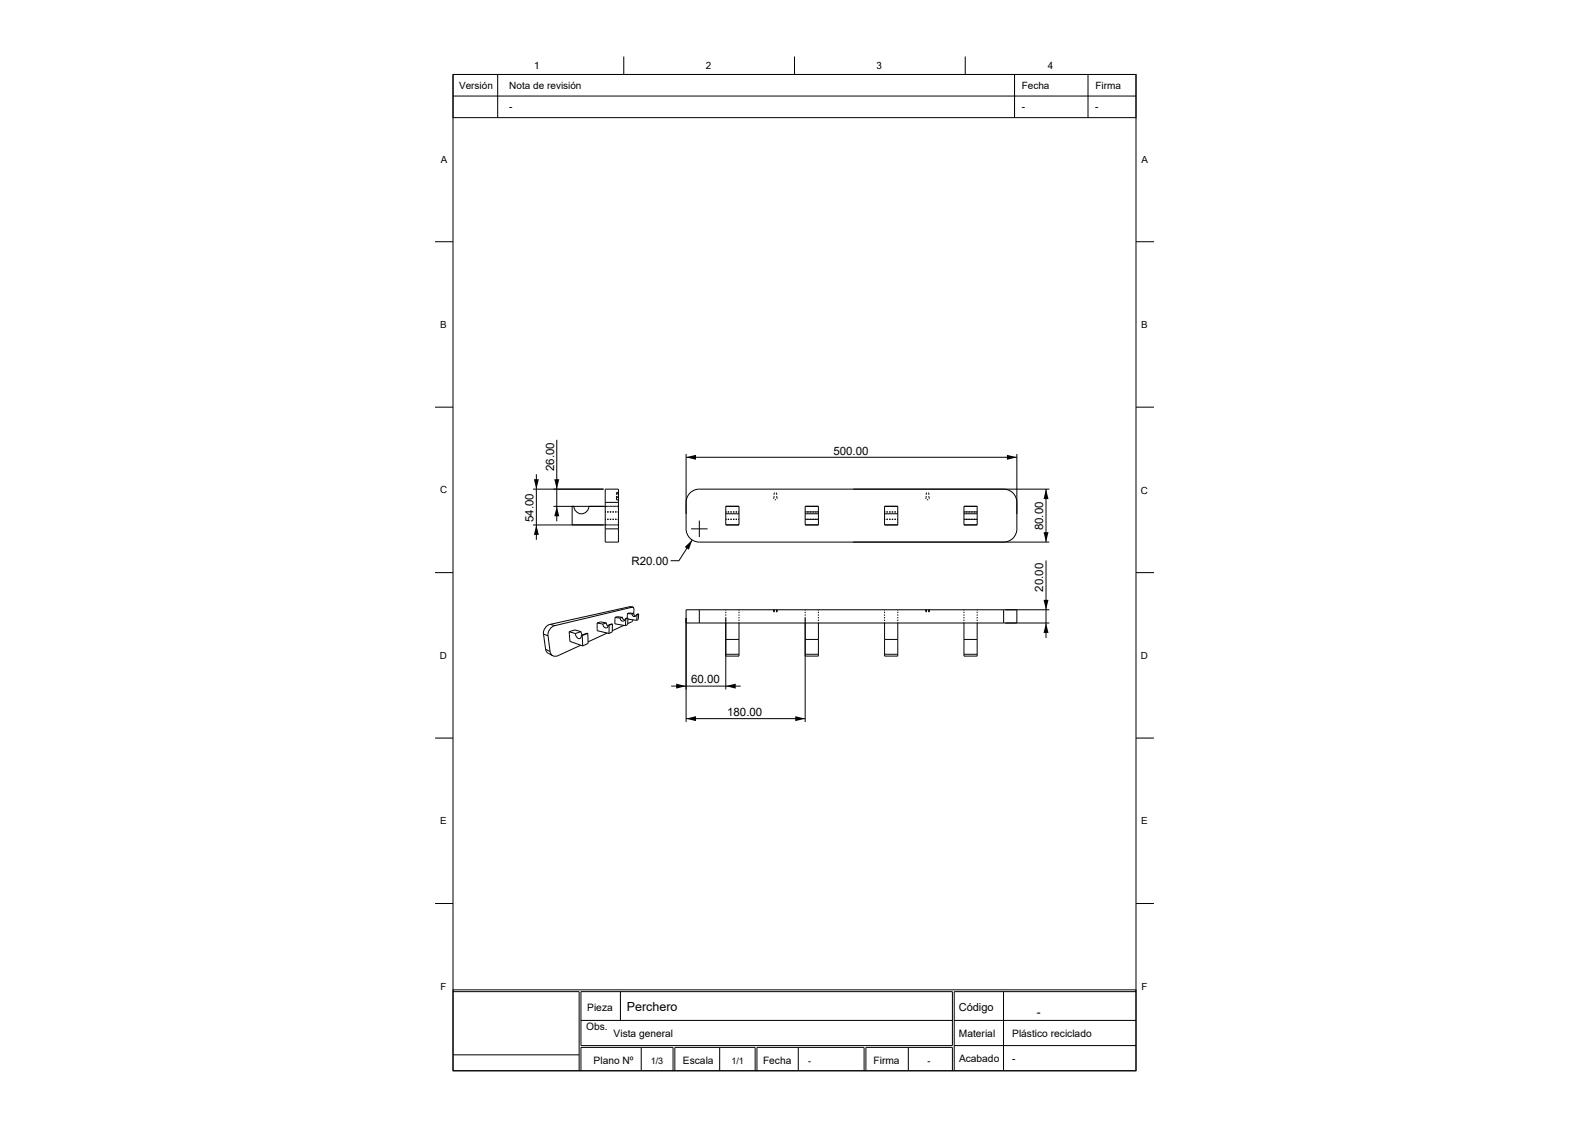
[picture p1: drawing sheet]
<svg xmlns="http://www.w3.org/2000/svg" width="420mm" height="297mm" viewBox="0 0 420 297" stroke-linecap="round" stroke-linejoin="round" font-family="sans-serif">
<g fill="none" stroke="#000" stroke-width=".26">
<path d="M119.7 19.7h180.4v11.4h-180.4zM119.7 19.7h180.4v263h-180.4zM131.5 19.7v11.4M164.8 14.9v4.8M209.9 14.9v4.8M255 14.9v4.8M268 19.7v11.4M287.4 19.7v11.4M119.7 25.4h180.4M114.9 63.8h4.8M300.1 63.8h4.7M114.9 107.5h4.8"/>
<path d="M147.1 116.1v21.5M181.2 119.9v19.7a3.5 3.5 0 0 0 3.5 3.5h92.5M268.6 119.9v19.7a3.5 3.5 0 0 1-3.5 3.5M300.1 107.5h4.7M140.8 138.6h18.6M140.8 129.1h18.6M141.7 125.2v17.3M146.2 133.7h13.2M151.1 133.7v4.9h9.3M151.6 133.7a1.96 1.96 0 0 0 2 1.9 1.96 1.96 0 0 0 1.9-1.9h7.9M159.9 137.1h.1M159.9 132.6h3.5"/>
<path d="M159.9 139.6h3.5M159.9 129.1h3.5v14h-3.5zM159.9 135.2h.1M159.9 135.1h.1M159.9 138.6h.1M160.4 135.2h.3M160.4 135.1h.3M160.4 138.6h.3M160.4 137.1h.3M160.7 138.6h.4M161.1 135.2h.3M161.1 135.1h.3"/>
<path d="M161.1 138.6h.3M161.1 137.1h.3M161.4 138.6h.4M161.8 135.2h.3M161.8 135.1h.3M161.8 138.6h.3M161.8 137.1h.3M162.1 138.6h.4M162.5 135.2h.3M162.5 135.1h.3M162.5 138.6h.3M162.5 137.1h.3"/>
<path d="M162.8 131.3v.7h.6M162.8 130.4v.2M162.8 131v.3M162.8 131.3h.6M162.8 131.2h.6M162.8 130.4h.6M162.8 138.6h.6M163.2 137.1h.2M163.2 135.2h.2M163.2 135.1h.2M163.2 138.6h.2M163.4 130h-.6v.4"/>
<path d="M181.2 120.7h87.4M182.5 139.6h4.4M184.7 137.4v4.4M191.7 133.7h3.5v4.9h-3.5zM191.7 138.6h3.5M191.7 135.6h3.5M191.7 137.1h.2M191.7 135.2h.2M191.7 135.1h.2M192.2 137.1h.4M192.2 135.2h.4M192.2 135.1h.4"/>
<path d="M192.9 137.1h.4M192.9 135.2h.4M192.9 135.1h.4M193.6 137.1h.4M193.6 135.2h.4M193.6 135.1h.4M194.3 137.1h.4M194.3 135.2h.4M194.3 135.1h.4M195 137.1h.2M195 135.2h.2M195 135.1h.2"/>
<path d="M204.5 131l-.1 .7M204.7 131.9h.3M204.7 130.1l-.2 .5M205 130.1l.2 .5M205.2 131v.7M212.7 137.1h3.5M212.7 135.1h3.5M212.7 133.7h3.5v4.9h-3.5zM212.7 138.6h3.5M212.7 135.6h3.5M212.7 135.2h.2M213.2 135.2h.4"/>
<path d="M213.9 135.2h.4M214.6 135.2h.4M215.3 135.2h.4M216 135.2h.2M233.7 133.7h3.5v4.9h-3.5zM233.7 138.6h3.5M233.7 135.6h3.5M233.7 137.1h.1M233.7 135.2h.1M233.7 135.1h.1M234.2 137.1h.3M234.2 135.2h.3"/>
<path d="M234.2 135.1h.3M234.9 137.1h.3M234.9 135.2h.3M234.9 135.1h.3M235.6 137.1h.3M235.6 135.2h.3M235.6 135.1h.3M236.3 137.1h.3M236.3 135.2h.3M236.3 135.1h.3M237 137.1h.2M237 135.2h.2"/>
<path d="M237 135.1h.2M244.7 131l-.1 .7M244.8 131.9h.4M244.8 130.1l-.1 .5M245.2 130.1l.2 .5M245.4 131v.7M254.6 133.7h3.5v4.9h-3.5zM254.6 137.1h3.5M254.6 135.1h3.5M254.6 138.6h3.5M254.6 135.6h3.5M254.6 135.2h.2"/>
<path d="M255.2 135.2h.3M255.8 135.2h.4M256.5 135.2h.4M257.2 135.2h.4M257.9 135.2h.2M265.1 129.1a3.5 3.5 0 0 1 3.5 3.5M276.3 129.1v14M277.2 129.1h-92.5a3.5 3.5 0 0 0-3.5 3.5M114.9 151.2h4.8M182.8 142.6l-3.5 5.4h-2.2M276.3 148v20.4M300.1 151.2h4.7"/>
<path d="M143.6 167.4l.5 4M143.6 167.4l1.2 .5M144.1 171.4l.1 .3a2.44 2.44 0 0 0 1.8 1.4M144.1 171.4l1.2 .6M144.8 167.9l.5 4.1M145.3 172l.2 .6 .5 .5M145.3 164.8l1.3 .4M145.3 164.8a2.42 2.42 0 0 0-1.7 2.6M146.6 165.2a2.56 2.56 0 0 0-1.8 2.7M150.3 166.8l1.7 .5M152 167.3a1.04 1.04 0 0 0 1.4 1.1l.2-.7M153.4 170.3l-6 2.8-.7 .2-.7-.2"/>
<path d="M153.5 166.7l-1.7-.4-1.5 .5 .2 2.5 3.4 1.2M153.5 166.7l-1.5 .6M153.5 166.7l.3 .9M153.6 167.7l.2 .1M153.8 167.8l.1 2.7M155.3 167.2l-1.7 .5M155.3 167.2l-1.5 .6M155.3 167.2l.1 2.7-1.5 .6M157.7 164.5l1.5 .3M159.2 164.8a.75 .75 0 0 0 .6 .9 .75 .75 0 0 0 .9-.7M160.1 164.4l-1.5-.2-.9 .3 .1 2 3.1 .7M160.1 164.4l-.9 .4"/>
<path d="M160.1 164.4l.2 .6 .4 .3M160.4 167.1l-5.1 2.3M160.7 165l.2 .1M160.9 165.1v2.1M161.8 164.7l-.1 2.1-.8 .4M161.8 164.7l-1.1 .3M161.8 164.7l-.9 .4M162.5 163l-.1 1.7 2.8 .5M162.5 163l1.3 .2M163.1 162.8l1.3 .2M163.1 162.8l-.6 .2M163.8 163.2a.66 .66 0 0 0 .6 .8 .66 .66 0 0 0 .7-.6"/>
<path d="M164.4 163l.2 .5 .4 .2M164.4 163l-.6 .2M164.8 165.1l-3.1 1.4M165.1 163.4h.2M165.3 163.4l-.1 1.8M165.7 163.1l-.6 .3M165.7 163.1l.2 .1M165.7 162l1.3 .1M165.7 162v1.2M165.9 163.4l2.3 .4M165.9 163.2l-.6 .2M165.9 163.2l-.1 1.7-.6 .3"/>
<path d="M166.2 160.2l-20.9 4.6M166.2 160.2l1 .1M166.3 160.2h-.1M166.3 160.2h.1M167 162.1a.59 .59 0 0 0 .5 .7 .59 .59 0 0 0 .7-.6M167.1 160.3l-20.5 4.9M167.2 160.3l.3 .5-.1 1.2M167.2 160.3h-.1M167.2 163.6l-.3 .5-1.1 .5M167.4 162l.2 .4 .4 .2M167.4 162l-1.2-.2-.5 .2M167.4 162l-.4 .1"/>
<path d="M168.2 162.2h.1M168.3 162.2l-.1 1.6M168.7 162.1l-.5 .1M168.7 162.1l-.4 .1M168.7 162.1l-.1 1.5-.4 .2M181.2 164.5h96M184.7 161v3.5M191.7 168.8v3.9h3.5M191.7 164.5v4.3M191.7 161v.2M191.7 161.5v.4M191.7 162.2v.4"/>
<path d="M191.7 162.9v19.1M191.7 168.8h3.5M195.2 164.3v4.5M195.2 168.8v3.9M195.2 161v.2M195.2 161.5v.4M195.2 162.2v.4M195.2 162.9v.4M195.2 163.6v.4M195.2 172.7v.5h-3.5M204.4 161v.5M204.5 161.5h.1"/>
<path d="M205 161.5h.2M205.2 161v.5M205.3 161l-.1 .5M212.7 164.5v4.3M212.7 168.8v3.9h3.5M212.7 161v.2M212.7 161.5v.4M212.7 162.2v.4M212.7 162.9v27.7M212.7 168.8h3.5M216.2 168.8v3.9M216.2 164.3v4.5"/>
<path d="M216.2 161v.2M216.2 161.5v.4M216.2 162.2v.4M216.2 162.9v.4M216.2 163.6v.4M216.2 172.7v.5h-3.5M233.7 168.8v3.9M233.7 164.3v4.5M233.7 161v.2M233.7 161.5v.4M233.7 162.2v.4M233.7 162.9v.4"/>
<path d="M233.7 163.6v.4M233.7 172.7v.5h3.5v-.5M233.7 172.7h3.5M233.7 168.8h3.5M237.2 168.8v3.9M237.2 164.3v4.5M237.2 161v.2M237.2 161.5v.4M237.2 162.2v.4M237.2 162.9v.4M237.2 163.6v.4M244.6 161v.5"/>
<path d="M244.7 161.5h.1M245.2 161.5h.2M245.4 161v.5M245.5 161l-.1 .5M254.6 168.8v3.9M254.6 164.3v4.5M254.6 161v.2M254.6 161.5v.4M254.6 162.2v.4M254.6 162.9v.4M254.6 163.6v.4M254.6 172.7v.5h3.5v-.5"/>
<path d="M254.6 172.7h3.5M254.6 168.8h3.5M258.1 164.3v4.5M258.1 168.8v3.9M258.1 161v.2M258.1 161.5v.4M258.1 162.2v.4M258.1 162.9v.4M258.1 163.6v.4M265.1 161v3.5M268.6 161v3.5M277.2 161h-96v29.6"/>
<path d="M114.9 194.9h4.8M177.3 181.1h18.3M181.2 189.7h31.5M300.1 194.9h4.7M114.9 238.5h4.8M300.1 238.5h4.7M119.7 261.3h180.4v21.4h-180.4zM119.7 261.8h33.3v20.9M119.7 278.5h33.3M153.5 261.8h98.1v14.2h-98.1zM153.5 269.4h98.1M163.9 261.8v7.6"/>
<path d="M169.4 276.5v6.2M190.1 276.5v6.2M210.9 276.5v6.2M239.9 276.5v6.2M252.1 276h48M252.1 269.4h48M265.1 261.8v20.9M300.1 261.8h-48v20.9M153.5 282.7v-6.2h24.3v6.2M178.3 282.7v-6.2h21.2v6.2M200 282.7v-6.2h28.3v6.2M228.7 282.7v-6.2h22.9v6.2"/>
</g>
<g fill="#000">
<path d="M141 126.5h1.3l-.6 2.6zM141.7 138.6l.6 2.6h-1.3zM147.1 133.7l.6 2.6h-1.3zM146.4 126.5h1.3l-.6 2.6zM181.2 120.7l2.7-.6v1.3zM266 120.1l2.6 .6-2.6 .7zM276.3 129.1l.7 2.7h-1.3zM180.9 144.4l1.9-1.8-.8 2.5zM275.7 140.5h1.3l-.7 2.6zM276.3 164.5l.7 2.6h-1.3zM275.7 158.4h1.3l-.7 2.6zM178.6 180.5l2.6 .6-2.6 .7z"/>
<path d="M181.2 189.7l2.7-.6v1.3zM191.7 181.1l2.6-.6v1.3zM210.1 189.1l2.6 .6-2.6 .7z"/>
</g>
<text font-size="3.3" x="165.6" y="266.9">Perchero</text>
<g font-size="3">
<text x="146.3" y="124.4" transform="rotate(-90 146.3 124.4)">26.00</text>
<text x="220.1" y="120">500.00</text>
<text x="141" y="137.8" transform="rotate(-90 141 137.8)">54.00</text>
<text x="275.6" y="140.1" transform="rotate(-90 275.6 140.1)">80.00</text>
<text x="166.8" y="149.1">R20.00</text>
<text x="275.6" y="156.2" transform="rotate(-90 275.6 156.2)">20.00</text>
<text x="182.6" y="180.4">60.00</text>
<text x="192.1" y="189">180.00</text>
<text x="273.9" y="268.2">-</text>
</g>
<text font-size="2.9" x="253.2" y="266.9">Código</text>
<g font-size="2.7">
<text x="155.1" y="266.9">Pieza</text>
<text x="154.8" y="272">Obs.</text>
<text x="162.1" y="273.8">Vista general</text>
<text x="253.3" y="273.6">Material</text>
<text x="267.4" y="273.7">Plástico reciclado</text>
<text x="156.8" y="280.9">Plano Nº</text>
<text x="180.4" y="280.9">Escala</text>
<text x="201.6" y="280.9">Fecha</text>
<text x="230.7" y="280.8">Firma</text>
<text x="253.3" y="280.3">Acabado</text>
<text x="267.4" y="280.2">-</text>
</g>
<g font-size="2.6">
<text x="121.3" y="23.5">Versión</text>
<text x="134.5" y="23.5">Nota de revisión</text>
<text x="141.1" y="18.2">1</text>
<text x="186.5" y="18.2">2</text>
<text x="231.5" y="18.2">3</text>
<text x="269.9" y="23.5">Fecha</text>
<text x="276.8" y="18.2">4</text>
<text x="289.4" y="23.5">Firma</text>
<text x="134.5" y="29.1">-</text>
<text x="269.9" y="29.1">-</text>
<text x="289.3" y="29.1">-</text>
<text x="116.4" y="42.9">A</text>
<text x="301.6" y="42.9">A</text>
<text x="116.2" y="86.6">B</text>
<text x="301.4" y="86.6">B</text>
<text x="116.2" y="130.3">C</text>
<text x="301.4" y="130.3">C</text>
<text x="116.2" y="174">D</text>
<text x="301.3" y="174">D</text>
<text x="116.3" y="217.6">E</text>
<text x="301.4" y="217.6">E</text>
<text x="116.3" y="261.3">F</text>
<text x="301.5" y="261.3">F</text>
</g>
<g font-size="2.4">
<text x="171.9" y="280.9">1/3</text>
<text x="193.2" y="280.9">1/1</text>
<text x="213.5" y="280.9">-</text>
<text x="245" y="280.8">-</text>
</g>
</svg>
